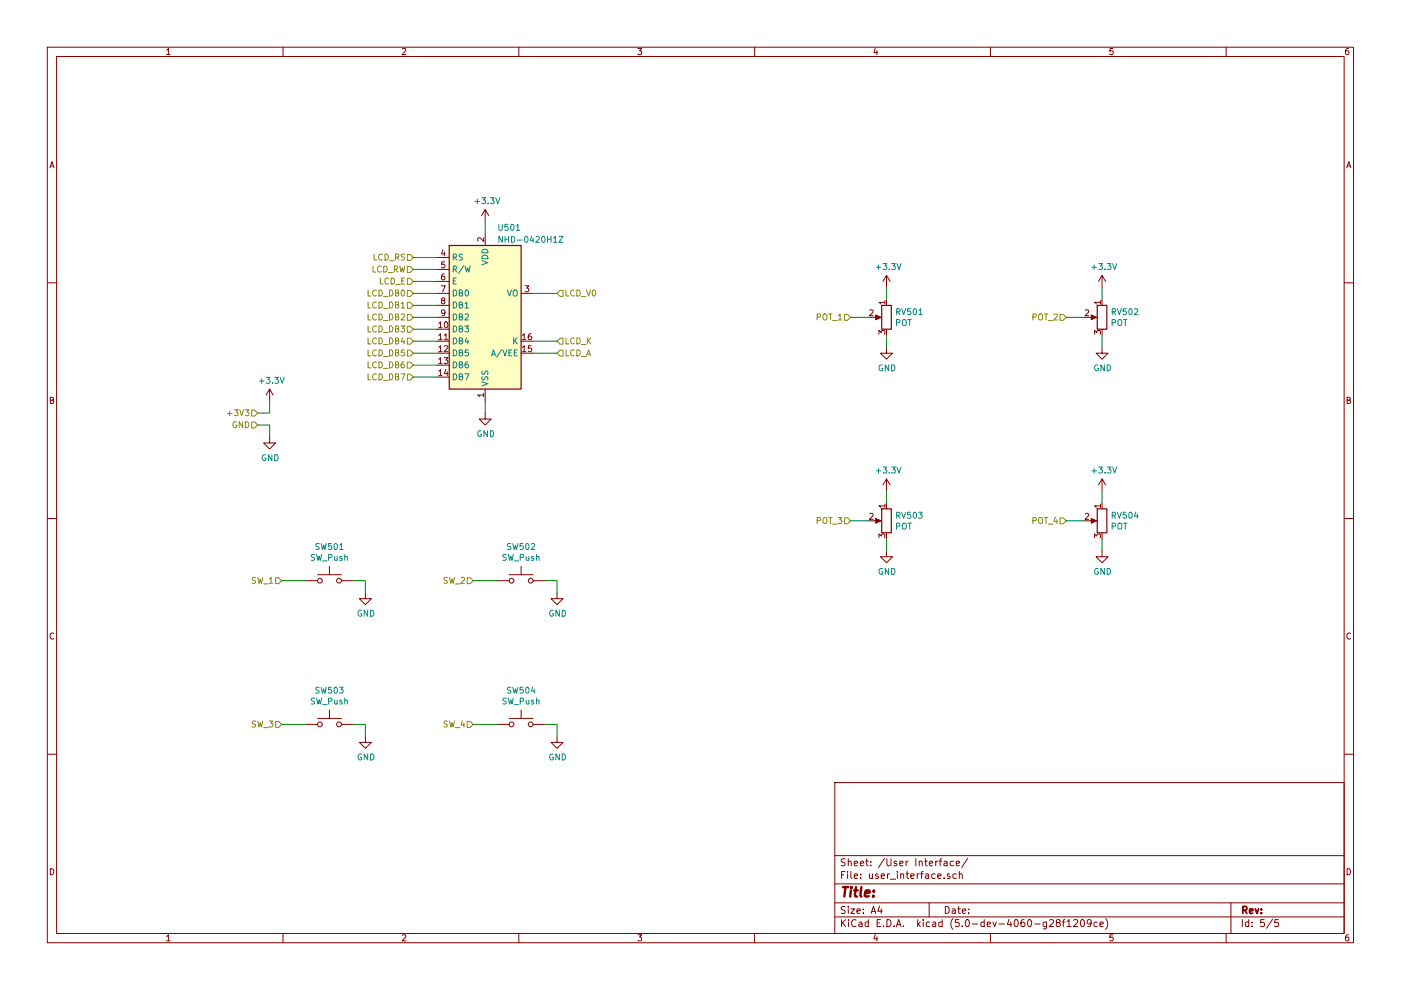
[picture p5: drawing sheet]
EESchema Schematic File Version 4
LIBS:edm_control_board-cache
EELAYER 26 0
EELAYER END
$Descr A4 11693 8268
encoding utf-8
Sheet 5 5
Title ""
Date ""
Rev ""
Comp ""
Comment1 ""
Comment2 ""
Comment3 ""
Comment4 ""
$EndDescr
$Comp
L Device:POT RV501
U 1 1
P 7400 2650
F 0 "RV501" H 7330 2696 50  0000 R CNN
F 1 "POT" H 7330 2605 50  0000 R CNN
F 2 "Potentiometer_THT:Potentiometer_TT_P0915N" H 7400 2650 50  0001 C CNN
F 3 "~" H 7400 2650 50  0001 C CNN
	1    7400 2650
	-1   0    0    -1  
$EndComp
$Comp
L Device:POT RV503
U 1 1
P 7400 4350
F 0 "RV503" H 7330 4396 50  0000 R CNN
F 1 "POT" H 7330 4305 50  0000 R CNN
F 2 "Potentiometer_THT:Potentiometer_TT_P0915N" H 7400 4350 50  0001 C CNN
F 3 "~" H 7400 4350 50  0001 C CNN
	1    7400 4350
	-1   0    0    -1  
$EndComp
$Comp
L Device:POT RV502
U 1 1
P 9200 2650
F 0 "RV502" H 9130 2696 50  0000 R CNN
F 1 "POT" H 9130 2605 50  0000 R CNN
F 2 "Potentiometer_THT:Potentiometer_TT_P0915N" H 9200 2650 50  0001 C CNN
F 3 "~" H 9200 2650 50  0001 C CNN
	1    9200 2650
	-1   0    0    -1  
$EndComp
$Comp
L Device:POT RV504
U 1 1
P 9200 4350
F 0 "RV504" H 9130 4396 50  0000 R CNN
F 1 "POT" H 9130 4305 50  0000 R CNN
F 2 "Potentiometer_THT:Potentiometer_TT_P0915N" H 9200 4350 50  0001 C CNN
F 3 "~" H 9200 4350 50  0001 C CNN
	1    9200 4350
	-1   0    0    -1  
$EndComp
$Comp
L Switch:SW_Push SW501
U 1 1
P 2750 4850
F 0 "SW501" H 2750 5135 50  0000 C CNN
F 1 "SW_Push" H 2750 5044 50  0000 C CNN
F 2 "Button_Switch_THT:SW_PUSH_CK_PVA1" H 2750 5050 50  0001 C CNN
F 3 "" H 2750 5050 50  0001 C CNN
	1    2750 4850
	1    0    0    -1  
$EndComp
$Comp
L Switch:SW_Push SW503
U 1 1
P 2750 6050
F 0 "SW503" H 2750 6335 50  0000 C CNN
F 1 "SW_Push" H 2750 6244 50  0000 C CNN
F 2 "Button_Switch_THT:SW_PUSH_CK_PVA1" H 2750 6250 50  0001 C CNN
F 3 "" H 2750 6250 50  0001 C CNN
	1    2750 6050
	1    0    0    -1  
$EndComp
$Comp
L Switch:SW_Push SW502
U 1 1
P 4350 4850
F 0 "SW502" H 4350 5135 50  0000 C CNN
F 1 "SW_Push" H 4350 5044 50  0000 C CNN
F 2 "Button_Switch_THT:SW_PUSH_CK_PVA1" H 4350 5050 50  0001 C CNN
F 3 "" H 4350 5050 50  0001 C CNN
	1    4350 4850
	1    0    0    -1  
$EndComp
$Comp
L Switch:SW_Push SW504
U 1 1
P 4350 6050
F 0 "SW504" H 4350 6335 50  0000 C CNN
F 1 "SW_Push" H 4350 6244 50  0000 C CNN
F 2 "Button_Switch_THT:SW_PUSH_CK_PVA1" H 4350 6250 50  0001 C CNN
F 3 "" H 4350 6250 50  0001 C CNN
	1    4350 6050
	1    0    0    -1  
$EndComp
$Comp
L Display_Character:NHD-0420H1Z U501
U 1 1
P 4050 2650
F 0 "U501" H 4150 3400 50  0000 L CNN
F 1 "NHD-0420H1Z" H 4150 3300 50  0000 L CNN
F 2 "Display:NHD-0420H1Z" H 4150 1850 50  0001 C CNN
F 3 "http://www.newhavendisplay.com/specs/NHD-0420H1Z-FSW-GBW-33V3.pdf" H 4150 2550 50  0001 C CNN
	1    4050 2650
	1    0    0    -1  
$EndComp
$Comp
L power:GND #PWR01
U 1 1
P 3050 4950
F 0 "#PWR01" H 3050 4700 50  0001 C CNN
F 1 "GND" H 3055 4777 50  0000 C CNN
F 2 "" H 3050 4950 50  0001 C CNN
F 3 "" H 3050 4950 50  0001 C CNN
	1    3050 4950
	1    0    0    -1  
$EndComp
$Comp
L power:GND #PWR02
U 1 1
P 4650 4950
F 0 "#PWR02" H 4650 4700 50  0001 C CNN
F 1 "GND" H 4655 4777 50  0000 C CNN
F 2 "" H 4650 4950 50  0001 C CNN
F 3 "" H 4650 4950 50  0001 C CNN
	1    4650 4950
	1    0    0    -1  
$EndComp
$Comp
L power:GND #PWR03
U 1 1
P 3050 6150
F 0 "#PWR03" H 3050 5900 50  0001 C CNN
F 1 "GND" H 3055 5977 50  0000 C CNN
F 2 "" H 3050 6150 50  0001 C CNN
F 3 "" H 3050 6150 50  0001 C CNN
	1    3050 6150
	1    0    0    -1  
$EndComp
$Comp
L power:GND #PWR04
U 1 1
P 4650 6150
F 0 "#PWR04" H 4650 5900 50  0001 C CNN
F 1 "GND" H 4655 5977 50  0000 C CNN
F 2 "" H 4650 6150 50  0001 C CNN
F 3 "" H 4650 6150 50  0001 C CNN
	1    4650 6150
	1    0    0    -1  
$EndComp
$Comp
L power:GND #PWR05
U 1 1
P 7400 2900
F 0 "#PWR05" H 7400 2650 50  0001 C CNN
F 1 "GND" H 7405 2727 50  0000 C CNN
F 2 "" H 7400 2900 50  0001 C CNN
F 3 "" H 7400 2900 50  0001 C CNN
	1    7400 2900
	1    0    0    -1  
$EndComp
$Comp
L power:GND #PWR06
U 1 1
P 9200 2900
F 0 "#PWR06" H 9200 2650 50  0001 C CNN
F 1 "GND" H 9205 2727 50  0000 C CNN
F 2 "" H 9200 2900 50  0001 C CNN
F 3 "" H 9200 2900 50  0001 C CNN
	1    9200 2900
	1    0    0    -1  
$EndComp
$Comp
L power:GND #PWR07
U 1 1
P 7400 4600
F 0 "#PWR07" H 7400 4350 50  0001 C CNN
F 1 "GND" H 7405 4427 50  0000 C CNN
F 2 "" H 7400 4600 50  0001 C CNN
F 3 "" H 7400 4600 50  0001 C CNN
	1    7400 4600
	1    0    0    -1  
$EndComp
$Comp
L power:GND #PWR08
U 1 1
P 9200 4600
F 0 "#PWR08" H 9200 4350 50  0001 C CNN
F 1 "GND" H 9205 4427 50  0000 C CNN
F 2 "" H 9200 4600 50  0001 C CNN
F 3 "" H 9200 4600 50  0001 C CNN
	1    9200 4600
	1    0    0    -1  
$EndComp
Wire Wire Line
	7400 2800 7400 2900
Wire Wire Line
	9200 2800 9200 2900
Wire Wire Line
	7400 4500 7400 4600
Wire Wire Line
	9200 4500 9200 4600
Wire Wire Line
	2950 6050 3050 6050
Wire Wire Line
	3050 6050 3050 6150
Wire Wire Line
	2950 4850 3050 4850
Wire Wire Line
	3050 4850 3050 4950
Wire Wire Line
	4550 4850 4650 4850
Wire Wire Line
	4650 4850 4650 4950
Wire Wire Line
	4550 6050 4650 6050
Wire Wire Line
	4650 6050 4650 6150
Text HLabel 3450 2150 0    50   Input ~ 0
LCD_RS
Text HLabel 2150 3450 0    50   Input ~ 0
+3V3
Text HLabel 3450 2250 0    50   Input ~ 0
LCD_RW
Text HLabel 3450 2350 0    50   Input ~ 0
LCD_E
Text HLabel 3450 2450 0    50   Input ~ 0
LCD_DB0
Text HLabel 3450 2550 0    50   Input ~ 0
LCD_DB1
Text HLabel 3450 2650 0    50   Input ~ 0
LCD_DB2
Text HLabel 3450 2750 0    50   Input ~ 0
LCD_DB3
Text HLabel 3450 2850 0    50   Input ~ 0
LCD_DB4
Text HLabel 3450 2950 0    50   Input ~ 0
LCD_DB5
Text HLabel 3450 3050 0    50   Input ~ 0
LCD_DB6
Text HLabel 3450 3150 0    50   Input ~ 0
LCD_DB7
Text HLabel 2150 3550 0    50   Input ~ 0
GND
$Comp
L power:GND #PWR09
U 1 1
P 2250 3650
F 0 "#PWR09" H 2250 3400 50  0001 C CNN
F 1 "GND" H 2255 3477 50  0000 C CNN
F 2 "" H 2250 3650 50  0001 C CNN
F 3 "" H 2250 3650 50  0001 C CNN
	1    2250 3650
	1    0    0    -1  
$EndComp
$Comp
L power:+3.3V #PWR010
U 1 1
P 2250 3350
F 0 "#PWR010" H 2250 3200 50  0001 C CNN
F 1 "+3.3V" H 2265 3523 50  0000 C CNN
F 2 "" H 2250 3350 50  0001 C CNN
F 3 "" H 2250 3350 50  0001 C CNN
	1    2250 3350
	1    0    0    -1  
$EndComp
Wire Wire Line
	2150 3450 2250 3450
Wire Wire Line
	2250 3450 2250 3350
Wire Wire Line
	2150 3550 2250 3550
Wire Wire Line
	2250 3550 2250 3650
$Comp
L power:+3.3V #PWR011
U 1 1
P 4050 1850
F 0 "#PWR011" H 4050 1700 50  0001 C CNN
F 1 "+3.3V" H 4065 2023 50  0000 C CNN
F 2 "" H 4050 1850 50  0001 C CNN
F 3 "" H 4050 1850 50  0001 C CNN
	1    4050 1850
	1    0    0    -1  
$EndComp
Wire Wire Line
	4050 1850 4050 1950
$Comp
L power:GND #PWR012
U 1 1
P 4050 3450
F 0 "#PWR012" H 4050 3200 50  0001 C CNN
F 1 "GND" H 4055 3277 50  0000 C CNN
F 2 "" H 4050 3450 50  0001 C CNN
F 3 "" H 4050 3450 50  0001 C CNN
	1    4050 3450
	1    0    0    -1  
$EndComp
Wire Wire Line
	4050 3450 4050 3350
Text HLabel 7100 2650 0    50   Input ~ 0
POT_1
Text HLabel 8900 2650 0    50   Input ~ 0
POT_2
Text HLabel 7100 4350 0    50   Input ~ 0
POT_3
Text HLabel 8900 4350 0    50   Input ~ 0
POT_4
Text HLabel 2350 4850 0    50   Input ~ 0
SW_1
Text HLabel 3950 4850 0    50   Input ~ 0
SW_2
Text HLabel 2350 6050 0    50   Input ~ 0
SW_3
Text HLabel 3950 6050 0    50   Input ~ 0
SW_4
Wire Wire Line
	2350 4850 2550 4850
Wire Wire Line
	3950 4850 4150 4850
Wire Wire Line
	2350 6050 2550 6050
Wire Wire Line
	3950 6050 4150 6050
Wire Wire Line
	3450 2150 3650 2150
Wire Wire Line
	3650 2250 3450 2250
Wire Wire Line
	3450 2350 3650 2350
Wire Wire Line
	3650 2450 3450 2450
Wire Wire Line
	3450 2550 3650 2550
Wire Wire Line
	3650 2650 3450 2650
Wire Wire Line
	3450 2750 3650 2750
Wire Wire Line
	3650 2850 3450 2850
Wire Wire Line
	3450 2950 3650 2950
Wire Wire Line
	3650 3050 3450 3050
Wire Wire Line
	3450 3150 3650 3150
Text HLabel 4650 2450 2    50   Input ~ 0
LCD_V0
Text HLabel 4650 2850 2    50   Input ~ 0
LCD_K
Text HLabel 4650 2950 2    50   Input ~ 0
LCD_A
Wire Wire Line
	4450 2450 4650 2450
Wire Wire Line
	4650 2850 4450 2850
Wire Wire Line
	4450 2950 4650 2950
$Comp
L power:+3.3V #PWR013
U 1 1
P 7400 2400
F 0 "#PWR013" H 7400 2250 50  0001 C CNN
F 1 "+3.3V" H 7415 2573 50  0000 C CNN
F 2 "" H 7400 2400 50  0001 C CNN
F 3 "" H 7400 2400 50  0001 C CNN
	1    7400 2400
	1    0    0    -1  
$EndComp
$Comp
L power:+3.3V #PWR014
U 1 1
P 9200 2400
F 0 "#PWR014" H 9200 2250 50  0001 C CNN
F 1 "+3.3V" H 9215 2573 50  0000 C CNN
F 2 "" H 9200 2400 50  0001 C CNN
F 3 "" H 9200 2400 50  0001 C CNN
	1    9200 2400
	1    0    0    -1  
$EndComp
$Comp
L power:+3.3V #PWR015
U 1 1
P 7400 4100
F 0 "#PWR015" H 7400 3950 50  0001 C CNN
F 1 "+3.3V" H 7415 4273 50  0000 C CNN
F 2 "" H 7400 4100 50  0001 C CNN
F 3 "" H 7400 4100 50  0001 C CNN
	1    7400 4100
	1    0    0    -1  
$EndComp
$Comp
L power:+3.3V #PWR016
U 1 1
P 9200 4100
F 0 "#PWR016" H 9200 3950 50  0001 C CNN
F 1 "+3.3V" H 9215 4273 50  0000 C CNN
F 2 "" H 9200 4100 50  0001 C CNN
F 3 "" H 9200 4100 50  0001 C CNN
	1    9200 4100
	1    0    0    -1  
$EndComp
Wire Wire Line
	7100 2650 7250 2650
Wire Wire Line
	7400 2500 7400 2400
Wire Wire Line
	8900 2650 9050 2650
Wire Wire Line
	9200 2500 9200 2400
Wire Wire Line
	7100 4350 7250 4350
Wire Wire Line
	7400 4200 7400 4100
Wire Wire Line
	8900 4350 9050 4350
Wire Wire Line
	9200 4200 9200 4100
$EndSCHEMATC
